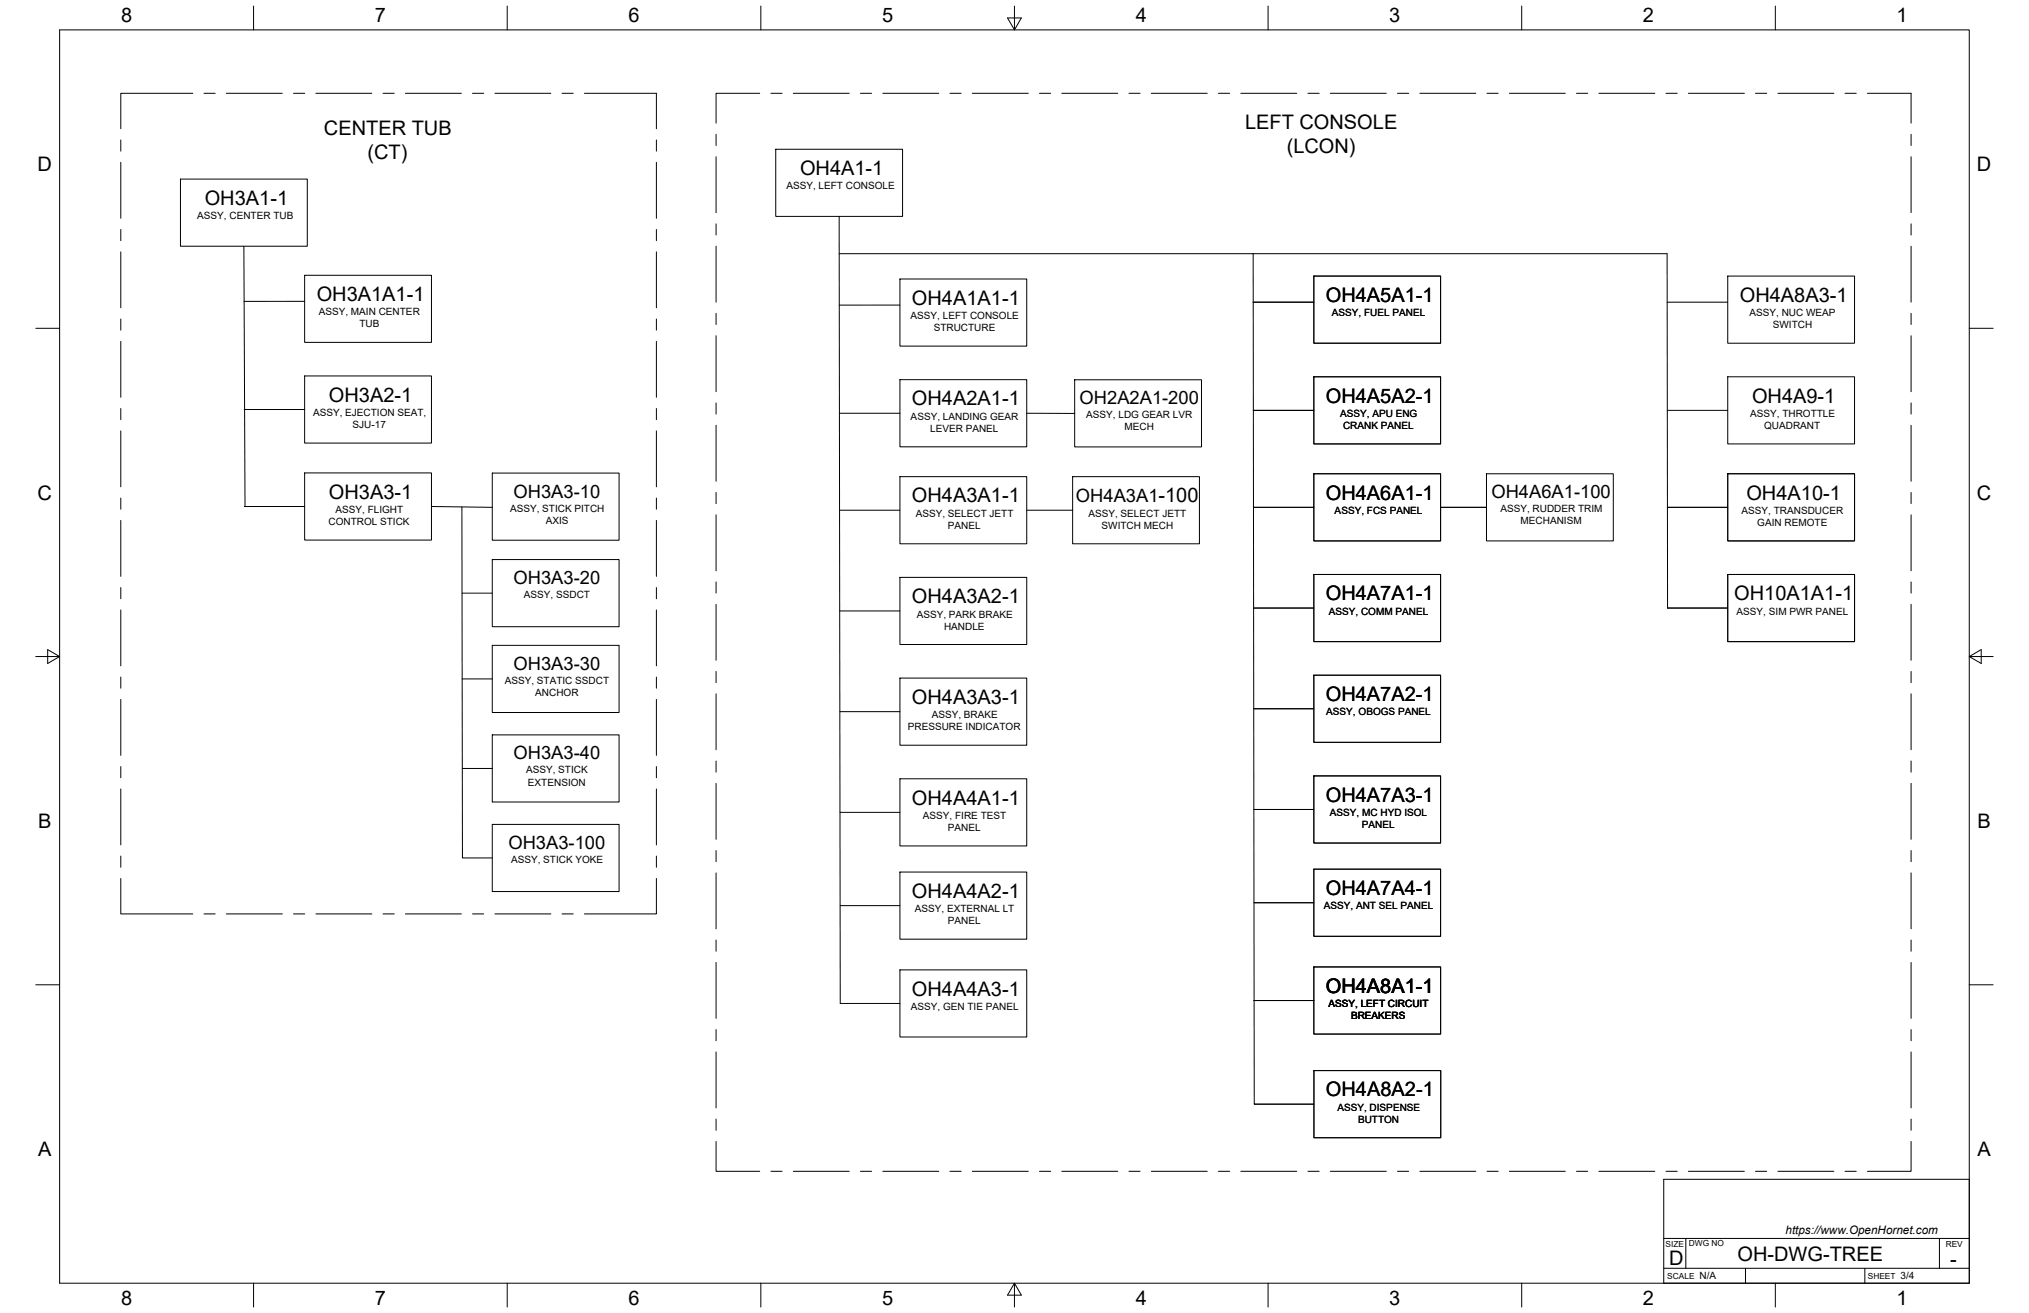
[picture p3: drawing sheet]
<svg xmlns="http://www.w3.org/2000/svg" width="864mm" height="559mm" viewBox="0 0 864 559" stroke-linecap="round" stroke-linejoin="round" font-family="sans-serif">
<!-- layer: Border -->
<g fill="none" stroke="#000" stroke-width=".43">
<path d="M25.4 12.7h812.8v533.4h-812.8zM107.9 2.6v10.1M215.9 2.6v10.1M323.8 2.6v10.1M428.8 7.6h5.9l-2.9 5.1zM431.8 2.6v10.1M539.7 2.6v10.1M647.7 2.6v10.1M755.6 2.6v10.1M15.2 139.7h10.2M838.2 139.7h10.1M15.2 279.4h10.2"/>
<path d="M20.3 276.5l5.1 2.9-5.1 3zM838.2 279.4l5.1-2.9v5.9zM838.2 279.4h10.1M15.2 419.1h10.2M838.2 419.1h10.1M107.9 546.1v10.2M215.9 546.1v10.2M323.8 546.1v10.2M431.8 546.1l2.9 5.1h-5.9zM431.8 546.1v10.2M539.7 546.1v10.2M647.7 546.1v10.2"/>
<path d="M755.6 546.1v10.2"/>
</g>
<!-- layer: Titleblock -->
<path d="M708.1 501.9h130.1v44.2h-130.1zM708.1 539.8h130.1M708.1 527.1h130.1M717.5 527.1v12.7M742.9 539.8v6.3M793.7 539.8v6.3M825.5 527.1v12.7" fill="none" stroke="#000" stroke-width=".43"/>
<!-- layer: Sketch3 -->
<g fill="none" stroke="#000" stroke-width=".43">
<path d="M82.1 39.7h-30.7v15.1M86.8 39.7h4.8M96.4 39.7h23.8M124.9 39.7h4.8M134.5 39.7h23.8M163 39.7h4.8M172.6 39.7h23.8M201.1 39.7h4.8M210.7 39.7h23.8M239.2 39.7h4.8M248.8 39.7h30.6v15.1M323.4 39.7h-18.6v12.7"/>
<path d="M328.1 39.7h4.8M337.7 39.7h23.8M366.2 39.7h4.8M375.8 39.7h23.8M404.3 39.7h4.8M413.9 39.7h23.8M442.4 39.7h4.8M451.9 39.7h23.8M480.5 39.7h4.8M490 39.7h23.8M518.6 39.7h4.8M528.1 39.7h23.8"/>
<path d="M556.7 39.7h4.8M566.2 39.7h23.8M594.8 39.7h4.8M604.3 39.7h23.8M632.9 39.7h4.8M642.4 39.7h23.8M671 39.7h4.8M680.5 39.7h23.8M709.1 39.7h4.8M718.6 39.7h23.8M747.2 39.7h4.8M756.7 39.7h23.8"/>
<path d="M785.3 39.7h4.8M794.8 39.7h18.6v12.7M51.4 59.6v4.7M279.4 59.6v4.7M304.8 57.2v4.7M813.4 57.2v4.7M51.4 69.1v23.8M76.8 76.2h54v28.6h-54zM279.4 69.1v23.8M304.8 66.7v23.8M330.2 63.5h54v28.6h-54zM813.4 66.7v23.8"/>
<path d="M51.4 97.7v4.7M279.4 97.7v4.7M304.8 95.3v4.7M357.2 92.1l.4 335h25.4M813.4 95.3v4.7M51.4 107.2v23.8M103.8 104.8l.5 110.8M129.7 117.2h53.9v28.5h-53.9zM279.4 107.2v23.8M304.8 104.8v23.8M357.2 108h176.2l.4 317.8M383 118.7h54v28.6h-54z"/>
<path d="M533.4 108h176.2l.2 150.8h25.6M559.2 117.5h54v28.6h-54zM735.4 117.5h53.9v28.6h-53.9zM813.4 104.8v23.8M51.4 135.8v4.7M129.7 128.2l-25.9 .1M279.4 135.8v4.7M304.8 133.4v4.7M383 129.8l-25.8 .1M533.4 128.6h25.8M709.5 128.6h25.9M813.4 133.4v4.7"/>
<path d="M51.4 145.3v23.8M129.7 160h53.9v28.6h-53.9zM279.4 145.3v23.8M304.8 142.9v23.8M813.4 142.9v23.8M51.4 173.9v4.7M103.9 174.3h25.8M279.4 173.9v4.7M304.8 171.5v4.7M357.3 175.9h25.7M383 161.6h54v28.6h-54zM437 175.9l20.4 .1"/>
<path d="M457.4 161.6h54v28.6h-54zM533.4 174.6h25.8M559.2 160.4h54v28.5h-54zM709.6 174.6h25.8M735.4 160.4h53.9v28.5h-53.9zM813.4 171.5v4.7M51.4 183.4v23.8M279.4 183.4v23.8M304.8 181v23.8M813.4 181v23.8M51.4 212v4.7M104 215.6h25.7"/>
<path d="M129.7 201.3h53.9v28.5h-53.9zM183.6 215.6l25.9 .3M196.6 215.8l.2 149.3h12.7M209.5 201.3h54v28.6h-54zM279.4 212v4.7M304.8 209.6v4.7M304.8 219.1v23.8M357.4 217.1h25.6M383 202.9h54v28.5h-54zM437 217.1h19.5M456.5 202.9h54v28.5h-54zM533.5 215.9h25.7"/>
<path d="M559.2 201.6h54v28.6h-54zM613.2 215.9h19.5M632.7 201.6h54v28.6h-54zM709.7 215.9h25.7M735.4 201.6h53.9v28.6h-53.9zM813.4 209.6v4.7M813.4 219.1v23.8M51.4 221.5v23.8M209.5 238.1h54v28.6h-54zM279.4 221.5v23.8M51.4 250.1v4.7M51.4 259.6v23.8"/>
<path d="M196.7 252.4h12.8M279.4 250.1v4.7M279.4 259.6v23.8M304.8 247.7v4.7M304.8 257.2v23.8M383 245.7h54v28.6h-54zM533.6 258.8h25.6M559.2 244.5h54v28.6h-54zM735.4 244.5h53.9v28.6h-53.9zM813.4 247.7v4.7M813.4 257.2v23.8M209.5 274.7h54v28.5h-54z"/>
<path d="M357.4 260h25.6M51.4 288.1v4.8M51.4 297.7v23.8M196.7 288.9h12.8M279.4 288.1v4.8M279.4 297.7v23.8M304.8 285.8v4.7M304.8 295.3v23.8M383 288.6h54v28.6h-54zM559.2 287.4h54v28.5h-54zM813.4 285.8v4.7M813.4 295.3v23.8"/>
<path d="M209.5 312.8h54v28.5h-54zM357.5 302.9h25.5M533.7 301.6h25.5M51.4 326.2v4.8M51.4 335.8v23.8M196.8 327h12.7M279.4 326.2v4.8M279.4 335.8v23.8M304.8 323.9v4.7M304.8 333.4v23.8M383 331.4h54v28.6h-54zM559.2 330.2h54v28.6h-54z"/>
<path d="M813.4 323.9v4.7M813.4 333.4v23.8M209.5 350.9h54v28.5h-54zM357.6 345.7h25.4M533.7 344.5h25.5M51.4 373.9v15.1h30.7M51.4 364.3v4.8M279.4 373.9v15.1h-30.6M279.4 364.3v4.8M304.8 362v4.7M304.8 371.5v23.8M383 371.1h54v28.6h-54z"/>
<path d="M559.2 369.9h54v28.6h-54zM813.4 362v4.7M813.4 371.5v23.8M86.8 389h4.8M96.4 389h23.8M124.9 389h4.8M134.5 389h23.8M163 389h4.8M172.6 389h23.8M201.1 389h4.8M210.7 389h23.8M239.2 389h4.8"/>
<path d="M357.6 385.4h25.4M533.8 384.2h25.4M304.8 400.1v4.7M304.8 409.6v23.8M383 412.8h54v28.5h-54zM559.2 411.5h54v28.6h-54zM813.4 400.1v4.7M813.4 409.6v23.8M304.8 438.2v4.7M533.8 425.8v44.1h25.4h-25.4M533.8 425.8h25.4M813.4 438.2v4.7"/>
<path d="M304.8 447.7v23.8M559.2 455.6h54v28.6h-54zM813.4 447.7v23.8M304.8 476.3v4.7M813.4 476.3v4.7M304.8 485.8v12.7h18.6M328.1 498.5h4.8M337.7 498.5h23.8M366.2 498.5h4.8M375.8 498.5h23.8M404.3 498.5h4.8M413.9 498.5h23.8"/>
<path d="M442.4 498.5h4.8M451.9 498.5h23.8M480.5 498.5h4.8M490 498.5h23.8M518.6 498.5h4.8M528.1 498.5h23.8M556.7 498.5h4.8M566.2 498.5h23.8M594.8 498.5h4.8M604.3 498.5h23.8M632.9 498.5h4.8M642.4 498.5h23.8"/>
<path d="M671 498.5h4.8M680.5 498.5h23.8M709.1 498.5h4.8M718.6 498.5h23.8M747.2 498.5h4.8M756.7 498.5h23.8M785.3 498.5h4.8M813.4 485.8v12.7h-18.6"/>
</g>
<g font-size="8.5">
<text x="51.6" y="9.4">8</text>
<text x="159.5" y="9.4">7</text>
<text x="267.5" y="9.4">6</text>
<text x="375.4" y="9.3">5</text>
<text x="483.4" y="9.4">4</text>
<text x="591.3" y="9.4">3</text>
<text x="699.3" y="9.4">2</text>
<text x="807.2" y="9.4">1</text>
<text x="137.9" y="57.4">CENTER TUB</text>
<text x="529.9" y="54.8">LEFT CONSOLE</text>
<text x="547.7" y="65">(LCON)</text>
<text x="156.4" y="67.7">(CT)</text>
<text x="16" y="72.9">D</text>
<text x="340.5" y="74.5">OH4A1-1</text>
<text x="841.4" y="72.9">D</text>
<text x="87.1" y="87.2">OH3A1-1</text>
<text x="134.8" y="128.1">OH3A1A1-1</text>
<text x="388.2" y="129.7">OH4A1A1-1</text>
<text x="564.3" y="128.5">OH4A5A1-1</text>
<text x="740.5" y="128.5">OH4A8A3-1</text>
<text x="140" y="171">OH3A2-1</text>
<text x="388.2" y="172.6">OH4A2A1-1</text>
<text x="564.3" y="171.3">OH4A5A2-1</text>
<text x="745.7" y="171.3">OH4A9-1</text>
<text x="16" y="212.6">C</text>
<text x="140" y="212.2">OH3A3-1</text>
<text x="388.2" y="213.8">OH4A3A1-1</text>
<text x="564.3" y="212.6">OH4A6A1-1</text>
<text x="743.3" y="212.6">OH4A10-1</text>
<text x="841.4" y="212.6">C</text>
<text x="388.2" y="256.7">OH4A3A2-1</text>
<text x="564.3" y="255.5">OH4A7A1-1</text>
<text x="738.1" y="255.5">OH10A1A1-1</text>
<text x="388.2" y="299.6">OH4A3A3-1</text>
<text x="564.3" y="298.3">OH4A7A2-1</text>
<text x="564.3" y="341.2">OH4A7A3-1</text>
<text x="388.2" y="342.4">OH4A4A1-1</text>
<text x="16.2" y="352.3">B</text>
<text x="841.7" y="352.3">B</text>
<text x="388.2" y="382.1">OH4A4A2-1</text>
<text x="564.3" y="380.9">OH4A7A4-1</text>
<text x="388.2" y="423.7">OH4A4A3-1</text>
<text x="564.3" y="422.5">OH4A8A1-1</text>
<text x="564.4" y="466.6">OH4A8A2-1</text>
<text x="16.2" y="492">A</text>
<text x="841.7" y="492">A</text>
<text x="710.4" y="538.4">D</text>
<text x="739.5" y="536.7">OH-DWG-TREE</text>
<text x="830.1" y="538.8">-</text>
<text x="51.6" y="555.5">8</text>
<text x="159.5" y="555.5">7</text>
<text x="267.5" y="555.5">6</text>
<text x="375.4" y="555.4">5</text>
<text x="483.4" y="555.5">4</text>
<text x="591.3" y="555.5">3</text>
<text x="699.3" y="555.5">2</text>
<text x="807.2" y="555.5">1</text>
</g>
<g font-size="7.8">
<text x="459.5" y="172.1">OH2A2A1-200</text>
<text x="218.6" y="211.8">OH3A3-10</text>
<text x="458" y="213.8">OH4A3A1-100</text>
<text x="634.8" y="212.1">OH4A6A1-100</text>
<text x="218.6" y="248.6">OH3A3-20</text>
<text x="218.6" y="285.1">OH3A3-30</text>
<text x="218.6" y="323.2">OH3A3-40</text>
<text x="216.4" y="361.3">OH3A3-100</text>
</g>
<text font-size="5" x="760" y="525.2">https://www.OpenHornet.com</text>
<g font-size="4.3">
<text x="334.7" y="80.6">ASSY, LEFT CONSOLE</text>
<text x="84" y="93.3">ASSY, CENTER TUB</text>
<text x="135.7" y="134.3">ASSY, MAIN CENTER</text>
<text x="387.6" y="135.8">ASSY, LEFT CONSOLE</text>
<text x="566.9" y="134.6">ASSY, FUEL PANEL</text>
<text x="744.6" y="134.6">ASSY, NUC WEAP</text>
<text x="153" y="139.3">TUB</text>
<text x="397.4" y="141">STRUCTURE</text>
<text x="754.5" y="139.7">SWITCH</text>
<text x="133.2" y="177.1">ASSY, EJECTION SEAT,</text>
<text x="387.6" y="178.7">ASSY, LANDING GEAR</text>
<text x="462.3" y="178.1">ASSY, LDG GEAR LVR</text>
<text x="570.4" y="177.5">ASSY, APU ENG</text>
<text x="744.9" y="177.5">ASSY, THROTTLE</text>
<text x="150.1" y="182.3">SJU-17</text>
<text x="395.9" y="183.8">LEVER PANEL</text>
<text x="478.6" y="183.2">MECH</text>
<text x="571.6" y="182.6">CRANK PANEL</text>
<text x="750.9" y="182.6">QUADRANT</text>
<text x="142.8" y="218.4">ASSY, FLIGHT</text>
<text x="217.1" y="217.8">ASSY, STICK PITCH</text>
<text x="389.7" y="220">ASSY, SELECT JETT</text>
<text x="463.3" y="219.9">ASSY, SELECT JETT</text>
<text x="568.1" y="218.8">ASSY, FCS PANEL</text>
<text x="638.6" y="218.1">ASSY, RUDDER TRIM</text>
<text x="741.3" y="218.8">ASSY, TRANSDUCER</text>
<text x="139.8" y="223.5">CONTROL STICK</text>
<text x="232.3" y="222.9">AXIS</text>
<text x="403.5" y="225.1">PANEL</text>
<text x="468.9" y="225">SWITCH MECH</text>
<text x="647.2" y="223.2">MECHANISM</text>
<text x="748" y="223.9">GAIN REMOTE</text>
<text x="223" y="254.6">ASSY, SSDCT</text>
<text x="390.2" y="262.8">ASSY, PARK BRAKE</text>
<text x="565.6" y="261.6">ASSY, COMM PANEL</text>
<text x="739.2" y="261.6">ASSY, SIM PWR PANEL</text>
<text x="401.8" y="267.9">HANDLE</text>
<text x="214.8" y="291.1">ASSY, STATIC SSDCT</text>
<text x="227.8" y="296.2">ANCHOR</text>
<text x="396.6" y="305.7">ASSY, BRAKE</text>
<text x="564.5" y="304.5">ASSY, OBOGS PANEL</text>
<text x="386.4" y="310.8">PRESSURE INDICATOR</text>
<text x="223.9" y="329.2">ASSY, STICK</text>
<text x="224.7" y="334.3">EXTENSION</text>
<text x="566.1" y="347.3">ASSY, MC HYD ISOL</text>
<text x="392.8" y="348.6">ASSY, FIRE TEST</text>
<text x="403.5" y="353.7">PANEL</text>
<text x="579.6" y="352.4">PANEL</text>
<text x="217.5" y="367.3">ASSY, STICK YOKE</text>
<text x="389.4" y="388.3">ASSY, EXTERNAL LT</text>
<text x="563.5" y="387">ASSY, ANT SEL PANEL</text>
<text x="403.5" y="393.3">PANEL</text>
<text x="387.6" y="429.9">ASSY, GEN TIE PANEL</text>
<text x="565.4" y="428.6">ASSY, LEFT CIRCUIT</text>
<text x="575.1" y="433.8">BREAKERS</text>
<text x="569.2" y="472.7">ASSY, DISPENSE</text>
<text x="578" y="477.9">BUTTON</text>
<text x="723.4" y="544.5">N/A</text>
<text x="809" y="544.5">3/4</text>
</g>
<g font-size="3.5">
<text x="708.9" y="530.9">SIZE</text>
<text x="718.9" y="530.5">DWG NO</text>
<text x="828.2" y="530.9">REV</text>
<text x="709.6" y="544.2">SCALE</text>
<text x="795" y="544.2">SHEET</text>
</g>
</svg>
